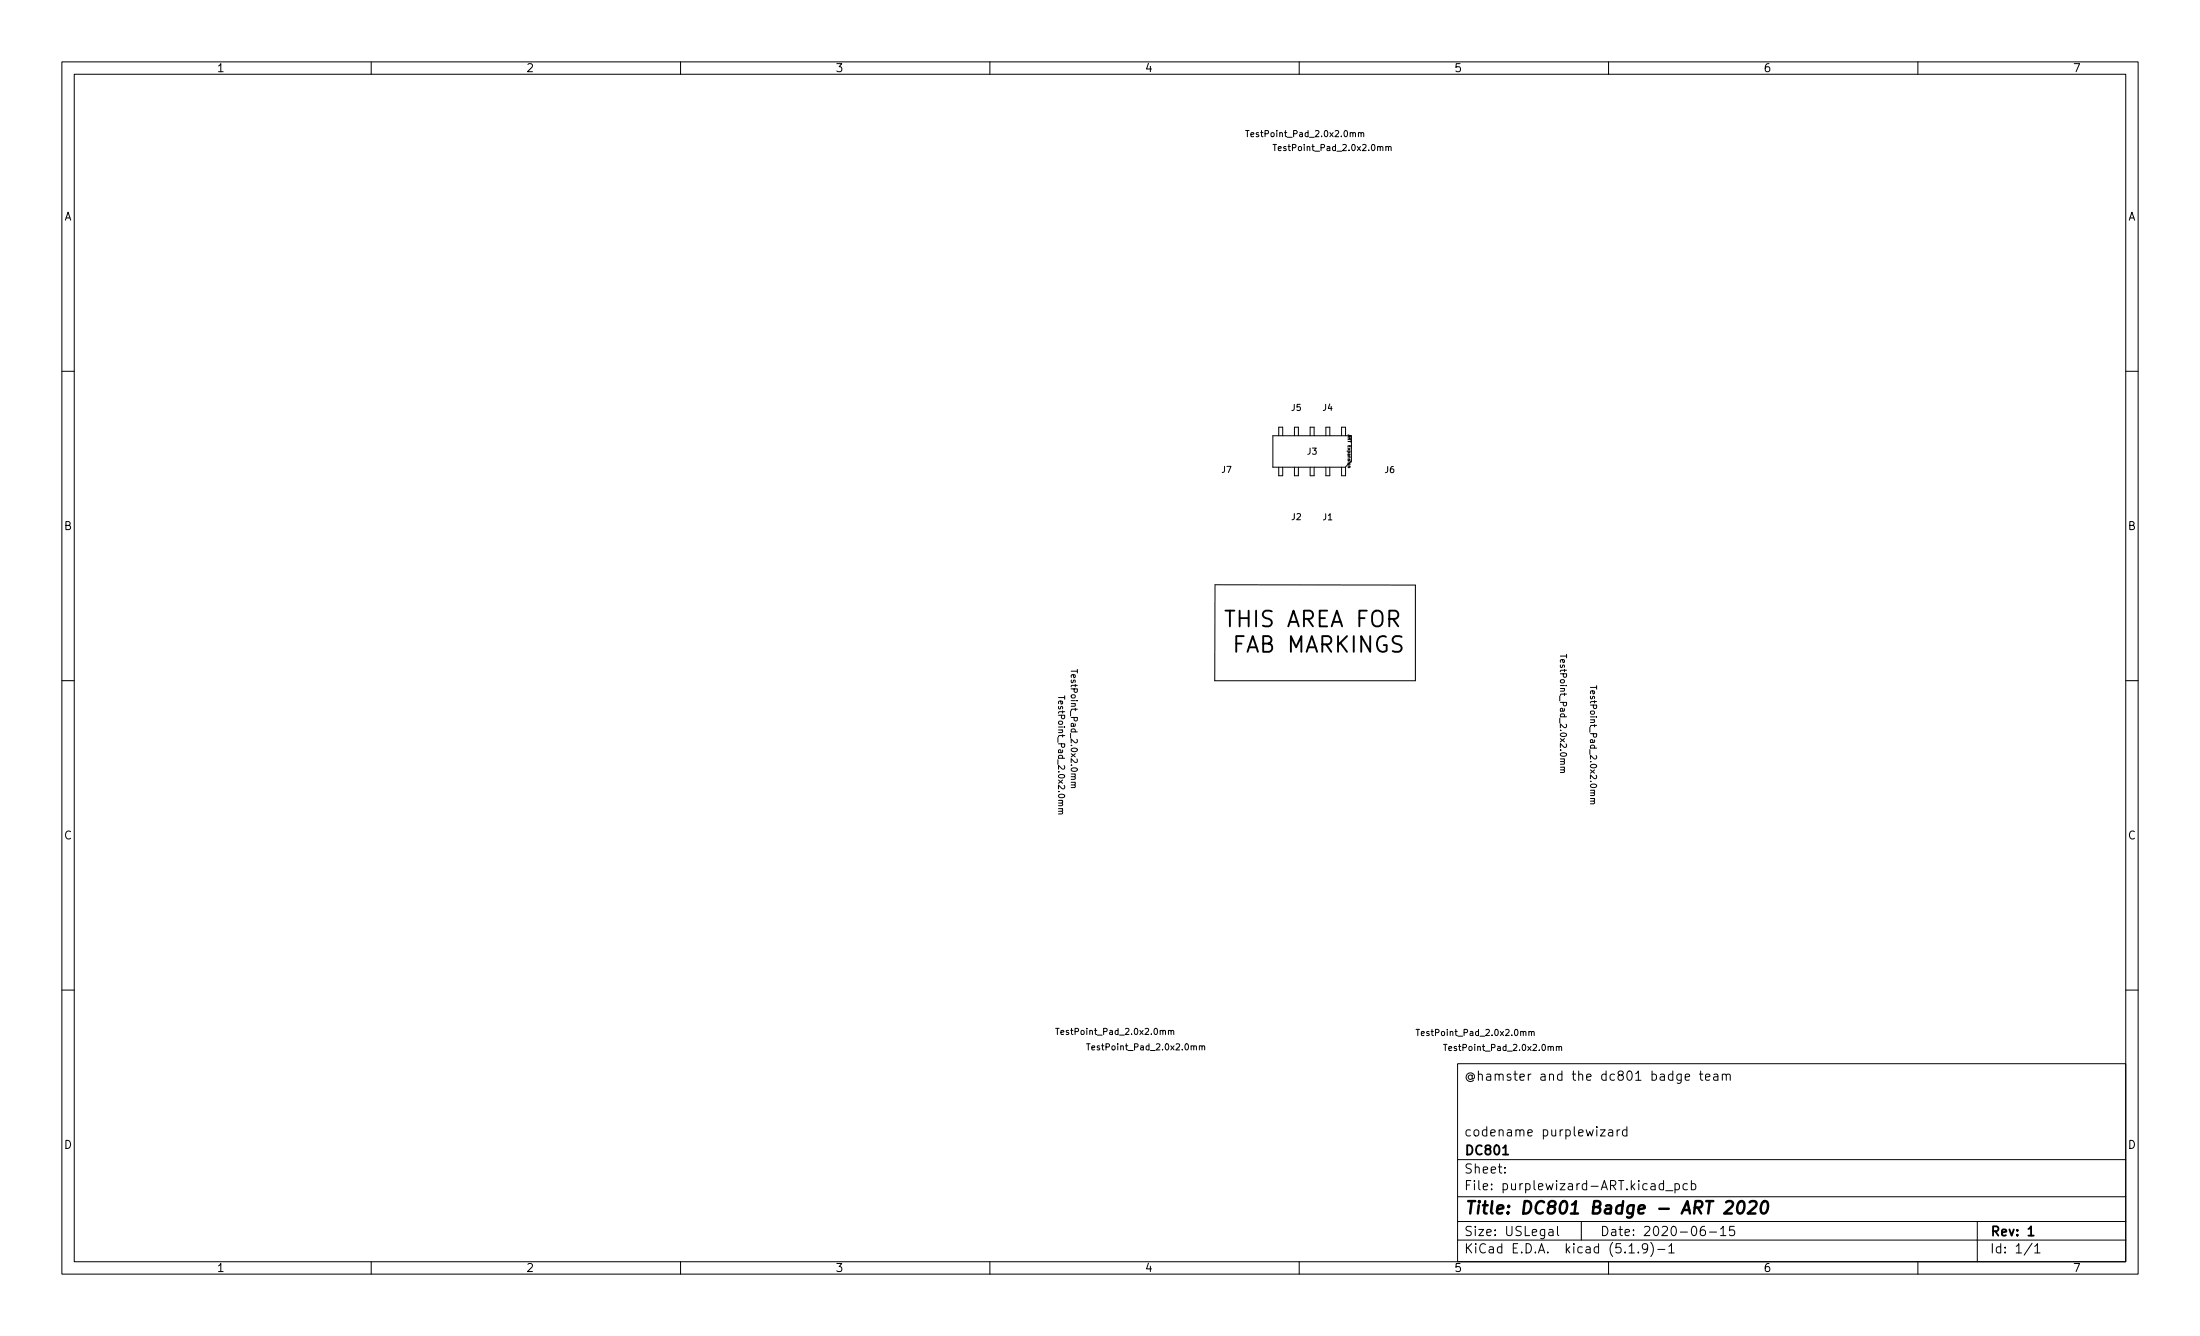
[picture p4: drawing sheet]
<svg xmlns="http://www.w3.org/2000/svg" width="356mm" height="216mm" viewBox="0 0 356 216" stroke-linecap="round" stroke-linejoin="round" font-family="sans-serif">
<g fill="none" stroke="#000" stroke-width=".16">
<path d="M10 10h335.6v195.9h-335.6zM12 12h331.6v191.9h-331.6zM60 10v2M110 10v2M160 10v2M210 10v2M260 10v2M310 10v2M201.3 21.1h.6M201.6 21.1v1M205.8 23.3h.5M206.1 23.3v1"/>
<path d="M220 21.6l.1-.2 .3 .1v.6M224.4 23.8l.2-.1h.2l.1 .6M10 60h2M343.6 60h2M205.7 70.4h12.7v4.1l-1 1h-11.7zM206.7 70.4v-1.4h.6v1.4M206.7 75.5v1.4h.6v-1.4M209.2 75.5v1.4h.7v-1.4M209.2 70.4v-1.4h.7v1.4M211.8 75.5v1.4h.6v-1.4M211.8 70.4v-1.4h.6v1.4M214.3 75.5v1.4h.6v-1.4"/>
<path d="M214.3 70.4v-1.4h.6v1.4M216.8 75.5v1.4h.7v-1.4M216.8 70.4v-1.4h.7v1.4M196.4 94.5l32.4 .1v15.4h-32.5zM10 110h2M171.1 112.7h1M172.1 112.4v.6M173.1 108.5h1M174.1 108.2v.6M252.2 106h1M253.2 105.7v.6M257.1 111.1h1"/>
<path d="M258.1 110.8v.6M343.6 110h2M171.6 131.1l.2 .2-.1 .2h-.6M173.7 126.8l.1 .2v.2l-.7 .1M252.7 124.4l.2 .2-.1 .2h-.6M257.6 129.5l.1 .1v.2l-.6 .1M10 160h2M343.6 160h2M170.6 166.2h.6M170.9 166.2v1M175.6 168.7h.6M175.9 168.7v1"/>
<path d="M189.3 166.7l.1-.2 .3 .1v.6M194.3 169.1l.1-.1 .3 .1v.6M228.9 166.4h.6M229.2 166.4v1M233.3 168.8h.6M233.6 168.8v1M235.6 171.9h108v32h-108zM247.6 166.8l.1-.1h.2l.1 .7M252 169.2l.1-.1 .3 .1v.6M272.4 174.1l.7-.2-.1-.3h-.4l-.2 .2 .1 .7h.5M274.7 173.6h.5M274.9 173.1v1.3l.1 .1 .2 .1"/>
<path d="M275.7 174.1l.7-.2-.1-.3h-.4l-.2 .2v.7h.6M277 173.6h.6l.1 1M277.7 173.9l-.5 .1a.29 .29 0 0 0-.2 .3 .29 .29 0 0 0 .2 .3l.5-.1M278.4 173.7l.2-.1h.4v1M278.4 173.6v1M279 173.8l.2-.2h.4l.1 1M235.6 197.4h108M235.6 193.4h108M235.6 187.4h108M243.2 189.4v.2M243.2 188.7v.1M250.4 198.7h.6v1"/>
<path d="M251 199l-.5 .1a.29 .29 0 0 0-.2 .3 .29 .29 0 0 0 .2 .3l.5-.1M251.7 198.2v1.3l.3 .2M255.6 197.4v3M258.7 182.6h.8l-.8 1h.8M260 182.6h.6l.1 1M260.7 182.9l-.5 .1a.29 .29 0 0 0-.2 .3 .29 .29 0 0 0 .2 .3l.5-.1M261.4 182.6v1M261.8 182.6h-.3l-.1 .3M263 182.6h-.5l-.3 .3v.4l.2 .2h.6M263 182.1v1.5M268.9 191.4l-.4-.1-.3 .3v.4l.1 .2h.6M268.9 190.8v1.5"/>
<path d="M269.2 192.4h1.2M270.7 191.4l.5-.1 .3 .3v.4l-.2 .2h-.6M270.7 191.3v1.5M272.7 191.4l-.4-.1-.3 .3v.4l.2 .2h.5M273.4 191.4l.4-.1 .3 .3v.4l-.1 .2h-.6M273.4 190.8v1.5M275.5 198.2a.59 .59 0 0 0-.7 .6v.6l.2 .2 .4 .1 .2-.2 .1-.5-.2-.2-.4-.1-.3 .3M276.3 199.1h1.2M278.1 198.6l.4-.4v1.5M278.1 199.7h.9M280.3 198.2h-.7l-.1 .7 .2-.2 .5 .1 .2 .2-.1 .5-.2 .2h-.4l-.2-.2M319.6 197.4v6.5"/>
<path d="M60 203.9v2M110 203.9v2M160 203.9v2M210 203.9v2M235.6 200.4h108M260 203.9v2M263.3 201.4l.4-.4v1.5M263.3 202.5h.9M264.8 202.3v.2M266.3 201.6l-.3 .3-.4-.1-.1-.2v-.3l.1-.3h.4l.2 .1a.99 .99 0 0 1-.3 1.4h-.3M266.8 200.8a1.72 1.72 0 0 1 0 2.2M268 201.9h1.1"/>
<path d="M269.7 201.4l.5-.4v1.5M269.7 202.5h.9M310 203.9v2M328.5 200.9l-1.3 1.9M328.9 201.4l.4-.4v1.5M328.9 202.5h.8"/>
</g>
<path d="M242.9 186.6h.9M327.9 198.6l.4-.4v1.5M327.9 199.7h.8" fill="none" stroke="#000" stroke-width=".3"/>
<path d="M279 194.3l.3-.2h.5a.45 .45 0 0 1 .3 .6l-.1 .3-1.3 1.1h1.2M281.1 194.3a.46 .46 0 0 1 .5-.2 .46 .46 0 0 1 .3 .4 1.15 1.15 0 0 1-.7 1.6l-.2-.1a1.53 1.53 0 0 1 .1-1.7zM282.8 194.3l.3-.2h.5a.45 .45 0 0 1 .3 .6l-.1 .3-1.3 1.1h1.2M284.9 194.3a.46 .46 0 0 1 .5-.2 .46 .46 0 0 1 .3 .4 1.15 1.15 0 0 1-.7 1.6l-.2-.1a1.55 1.55 0 0 1 .1-1.7z" fill="none" stroke="#000" stroke-width=".4"/>
<g font-size="3.5">
<text x="198.9" y="101.3">THIS AREA FOR</text>
<text x="199.4" y="105.5">FAB MARKINGS</text>
</g>
<text font-size="2.8" x="236.6" y="196.2">Title: DC801 Badge - ART 2020</text>
<g font-size="2.1">
<text x="236.6" y="174.6">@hamster and the dc801 badge team</text>
<text x="236.6" y="183.6">codename purplewizard</text>
<text x="236.6" y="189.7">Sheet:</text>
<text x="236.6" y="186.7">DC801</text>
<text x="236.6" y="192.4">File: purplewizard-ART.kicad_pcb</text>
<text x="236.6" y="202.5">KiCad E.D.A. kicad (5.1.9)-1</text>
<text x="236.6" y="199.7">Size: USLegal</text>
<text x="258.6" y="199.7">Date: 2020-06-15</text>
<text x="321.6" y="199.7">Rev: 1</text>
<text x="321.6" y="202.5">Id: 1/1</text>
</g>
<g font-size="1.8">
<text x="35" y="11.6">1</text>
<text x="85" y="11.6">2</text>
<text x="135" y="11.6">3</text>
<text x="185" y="11.6">4</text>
<text x="235" y="11.6">5</text>
<text x="285" y="11.6">6</text>
<text x="335" y="11.6">7</text>
<text x="10.3" y="35.6">A</text>
<text x="343.9" y="35.6">A</text>
<text x="10.3" y="85.7">B</text>
<text x="343.9" y="85.7">B</text>
<text x="10.3" y="135.6">C</text>
<text x="343.9" y="135.6">C</text>
<text x="10.3" y="185.7">D</text>
<text x="343.9" y="185.7">D</text>
<text x="35" y="205.6">1</text>
<text x="85" y="205.6">2</text>
<text x="135" y="205.6">3</text>
<text x="185" y="205.6">4</text>
<text x="235" y="205.6">5</text>
<text x="285" y="205.6">6</text>
<text x="335" y="205.6">7</text>
</g>
<g font-size="1.4">
<text x="202.2" y="22.1">TestPoint_Pad_2.0x2.0mm</text>
<text x="206.6" y="24.4">TestPoint_Pad_2.0x2.0mm</text>
<text x="208.8" y="66.4">J5</text>
<text x="213.8" y="66.4">J4</text>
<text x="197.5" y="76.4">J7</text>
<text x="211.3" y="73.5">J3</text>
<text x="223.9" y="76.4">J6</text>
<text x="208.8" y="84">J2</text>
<text x="213.8" y="84.1">J1</text>
<text x="252.2" y="106.6" transform="rotate(90 252.2 106.6)">TestPoint_Pad_2.0x2.0mm</text>
<text x="171" y="113.3" transform="rotate(90 171 113.3)">TestPoint_Pad_2.0x2.0mm</text>
<text x="173.1" y="109" transform="rotate(90 173.1 109)">TestPoint_Pad_2.0x2.0mm</text>
<text x="257" y="111.6" transform="rotate(90 257 111.6)">TestPoint_Pad_2.0x2.0mm</text>
<text x="171.5" y="167.2">TestPoint_Pad_2.0x2.0mm</text>
<text x="229.7" y="167.4">TestPoint_Pad_2.0x2.0mm</text>
<text x="176.5" y="169.7">TestPoint_Pad_2.0x2.0mm</text>
<text x="234.2" y="169.8">TestPoint_Pad_2.0x2.0mm</text>
</g>
<text font-size=".7" x="217.9" y="70.4" transform="rotate(90 217.9 70.4)">ART Expansion</text>
</svg>
